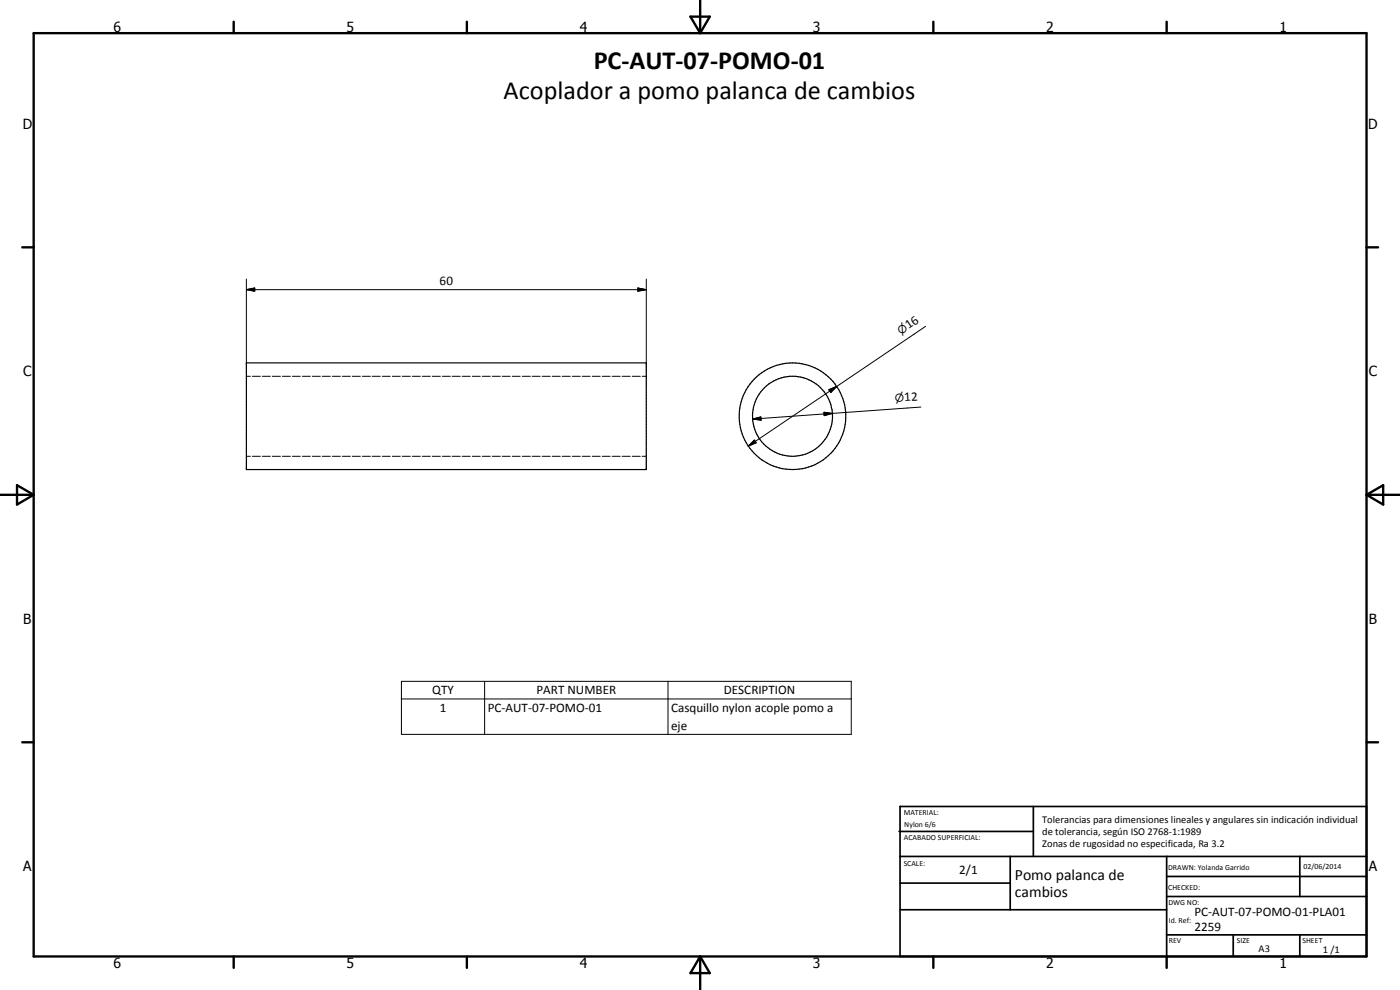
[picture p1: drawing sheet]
<svg xmlns="http://www.w3.org/2000/svg" width="420mm" height="297mm" viewBox="0 0 420 297" stroke-linecap="round" stroke-linejoin="round" font-family="sans-serif">
<g fill="none" stroke="#000" stroke-width=".35">
<path d="M73.9 108.9h120.1v32h-120.1z"/>
<circle cx="237.8" cy="124.9" r="12"/>
<circle cx="237.8" cy="124.9" r="16"/>
</g>
<g fill="none" stroke="#000" stroke-width=".3">
<path d="M73.9 86.9l2.5-.5v1zM73.9 86.9h120.1M73.9 83.7v25.2M191.4 86.4l2.6 .5-2.6 .5zM194 83.7v25.2M277.8 97.9l-53.2 36M73.9 112.9h1.2M75.7 112.9h2.4M78.7 112.9h2.4M81.7 112.9h2.4M84.7 112.9h2.5M87.7 112.9h2.4"/>
<path d="M90.8 112.9h2.3M93.8 112.9h2.3M96.7 112.9h2.4M99.7 112.9h2.4M102.7 112.9h2.4M105.7 112.9h2.5M108.7 112.9h2.5M111.7 112.9h2.4M114.8 112.9h2.3M117.8 112.9h2.3M120.7 112.9h2.4M123.7 112.9h2.4"/>
<path d="M126.7 112.9h2.4M129.7 112.9h2.5M132.7 112.9h2.5M135.7 112.9h2.4M138.7 112.9h2.4M141.8 112.9h2.3M144.7 112.9h2.4M147.7 112.9h2.4M150.7 112.9h2.4M153.7 112.9h2.4M156.7 112.9h2.5M159.7 112.9h2.4"/>
<path d="M162.7 112.9h2.4M165.7 112.9h2.4M168.7 112.9h2.4M171.7 112.9h2.4M174.7 112.9h2.4M177.7 112.9h2.4M180.8 112.9h2.3M183.7 112.9h2.4M186.7 112.9h2.4M189.7 112.9h2.4M192.7 112.9h1.3M248.7 116.9l2.4-.9-1.8 1.8z"/>
<path d="M73.9 136.9h1.2M75.7 136.9h2.4M78.7 136.9h2.4M81.7 136.9h2.4M84.7 136.9h2.5M87.7 136.9h2.4M90.8 136.9h2.3M93.8 136.9h2.3M96.7 136.9h2.4M99.7 136.9h2.4M102.7 136.9h2.4M105.7 136.9h2.5"/>
<path d="M108.7 136.9h2.5M111.7 136.9h2.4M114.8 136.9h2.3M117.8 136.9h2.3M120.7 136.9h2.4M123.7 136.9h2.4M126.7 136.9h2.4M129.7 136.9h2.5M132.7 136.9h2.5M135.7 136.9h2.4M138.7 136.9h2.4M141.8 136.9h2.3"/>
<path d="M144.7 136.9h2.4M147.7 136.9h2.4M150.7 136.9h2.4M153.7 136.9h2.4M156.7 136.9h2.5M159.7 136.9h2.4M162.7 136.9h2.4M165.7 136.9h2.4M168.7 136.9h2.4M171.7 136.9h2.4M174.7 136.9h2.4M177.7 136.9h2.4"/>
<path d="M180.8 136.9h2.3M183.7 136.9h2.4M186.7 136.9h2.4M189.7 136.9h2.4M192.7 136.9h1.3M224.6 133.9l1.8-1.9 .5 .8zM225.9 125.7l2.4-.6 .1 1zM247.3 123.7l2.5 .3-2.5 .7zM249.8 124l-23.9 1.7M276.4 122.1l-26.6 1.9M120.5 204.4h135v15.9h-135zM120.5 209.7h135"/>
<path d="M145.4 204.4v15.9M200.5 204.4v15.9"/>
</g>
<g fill="none" stroke="#000" stroke-width=".71">
<path d="M10.1 9.9h400v277.1h-400zM70.1 6.5v3.4M140.1 6.5v3.4M207.2 5h5.8l-2.9 4.9zM210.1 0v9.9M280.1 6.5v3.4M350.1 6.5v3.4M6.7 74.2h3.4M410.1 74.2h3.5M.1 148.5h10M5.1 145.6l5 2.9-5 2.9zM410.1 148.5h10"/>
<path d="M410.1 148.5l5-2.9v5.8zM6.7 222.7h3.4M410.1 222.7h3.5M70.1 287v3.4M140.1 287v3.4M210.1 287v10M210.1 287l2.9 5h-5.8zM280.1 287v3.4M350.1 287v3.4"/>
</g>
<g fill="none" stroke="#000" stroke-width=".51">
<path d="M269.8 249.5h40.3M270.1 242h140v45h-140zM270.1 257h140M303.2 257v16M310.1 242v15M350.1 257v30M390.1 257v12M270.1 265h33.1M270.1 273h80M350.1 269h60M350.1 263h60M350.1 280.5h60"/>
<path d="M370.1 280.5v6.5M390.1 280.5v6.5"/>
</g>
<path d="M73.9 86.9l2.5-.5v1zM191.4 86.4l2.6 .5-2.6 .5zM248.7 116.9l2.4-.9-1.8 1.8zM224.6 133.9l1.8-1.9 .5 .8zM225.9 125.7l2.4-.6 .1 1zM247.3 123.7l2.5 .3-2.5 .7z" fill="#000"/>
<g font-size="7.9">
<text x="178.2" y="20.7">PC-AUT-07-POMO-01</text>
<text x="151.1" y="29.7">Acoplador a pomo palanca de cambios</text>
</g>
<g font-size="4.7">
<text x="304.6" y="263.9">Pomo palanca de</text>
<text x="304.6" y="269.3">cambios</text>
</g>
<g font-size="4.2">
<text x="34" y="9.6">6</text>
<text x="104" y="9.6">5</text>
<text x="174" y="9.6">4</text>
<text x="244" y="9.6">3</text>
<text x="314" y="9.6">2</text>
<text x="384" y="9.6">1</text>
<text x="6.8" y="38.7">D</text>
<text x="410.6" y="38.7">D</text>
<text x="7" y="112.9">C</text>
<text x="410.8" y="112.9">C</text>
<text x="7" y="187.1">B</text>
<text x="410.8" y="187.1">B</text>
<text x="7" y="261.4">A</text>
<text x="410.8" y="261.4">A</text>
<text x="34" y="290.4">6</text>
<text x="104" y="290.4">5</text>
<text x="174" y="290.4">4</text>
<text x="244" y="290.4">3</text>
<text x="314" y="290.4">2</text>
<text x="384" y="290.4">1</text>
</g>
<g font-size="3.9">
<text x="131.9" y="85.4">60</text>
<text x="272.7" y="98.8" transform="rotate(-34 272.7 98.8)">16</text>
<text x="271.5" y="120.4" transform="rotate(-4 271.5 120.4)">12</text>
<text x="129.7" y="208.3">QTY</text>
<text x="161" y="208.3">PART NUMBER</text>
<text x="217.2" y="208.3">DESCRIPTION</text>
<text x="132" y="213.7">1</text>
<text x="146.4" y="213.7">PC-AUT-07-POMO-01</text>
<text x="201.4" y="213.7">Casquillo nylon acople pomo a</text>
<text x="201.4" y="219.1">eje</text>
<text x="287.9" y="262.1">2/1</text>
<text x="358.5" y="275">PC-AUT-07-POMO-01-PLA01</text>
<text x="358.5" y="279.4">2259</text>
</g>
<g font-size="3.3">
<text x="270.3" y="100.4" transform="rotate(-34 270.3 100.4)">n</text>
<text x="268.7" y="120.6" transform="rotate(-4 268.7 120.6)">n</text>
</g>
<g font-size="3.1">
<text x="312.7" y="246.8">Tolerancias para dimensiones lineales y angulares sin indicación individual</text>
<text x="312.7" y="250.4">de tolerancia, según ISO 2768-1:1989</text>
<text x="312.7" y="254">Zonas de rugosidad no especificada, Ra 3.2</text>
<text x="377.7" y="285.6">A3</text>
<text x="397" y="285.9">1 /1</text>
</g>
<g font-size="2.4">
<text x="271.2" y="244.4">MATERIAL:</text>
<text x="271.3" y="252">ACABADO SUPERFICIAL:</text>
<text x="271.4" y="248.1">Nylon 6/6</text>
<text x="271.2" y="259.7">SCALE:</text>
<text x="350.6" y="261">DRAWN: Yolanda Garrido</text>
<text x="391.2" y="260.6">02/06/2014</text>
<text x="350.6" y="267">CHECKED:</text>
<text x="350.6" y="271.4">DWG NO:</text>
<text x="350.8" y="276.9">Id. Ref:</text>
<text x="350.8" y="282.8">REV</text>
<text x="371.2" y="282.9">SIZE</text>
<text x="390.9" y="282.9">SHEET</text>
</g>
</svg>
